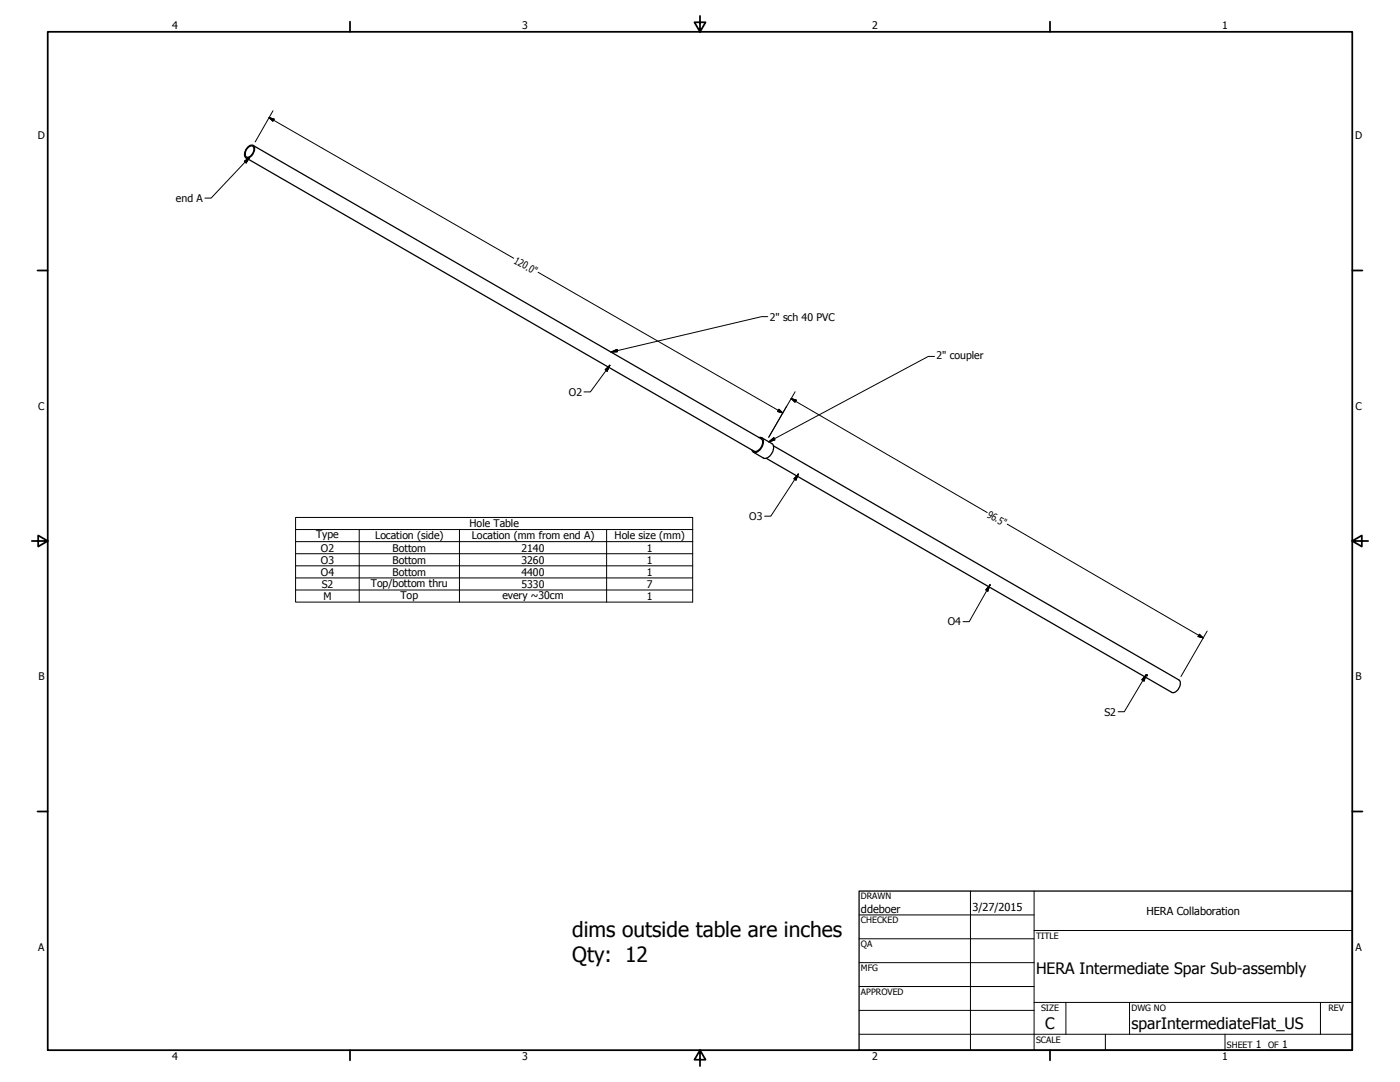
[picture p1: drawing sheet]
<svg xmlns="http://www.w3.org/2000/svg" width="559mm" height="432mm" viewBox="0 0 559 432" stroke-linecap="round" stroke-linejoin="round" font-family="sans-serif">
<!-- layer: Visible (ANSI) -->
<g fill="none" stroke="#000" stroke-width=".51">
<path d="M98.8 59.1l.2-.2a1.3 1.3 0 0 1 1.8-.6 1.3 1.3 0 0 1 .5 1.8 2.73 2.73 0 0 1-3 2.5l-.4-1.3zM99.1 58.5a1.43 1.43 0 0 1 1.9-.5 1.43 1.43 0 0 1 .6 1.9 3.5 3.5 0 0 1-3.3 3.2 3 3 0 0 1 .8-4.6zM101 58l203 117.2M98.2 63l202.9 117.1M243.3 145.9h.1M303 174.6a1.65 1.65 0 0 1 1.7 .8 1.65 1.65 0 0 1-.2 1.9 3.3 3.3 0 0 1-4 3l-.4-.7M303.7 175a2.81 2.81 0 0 1-.7 4.4l-1.1 .7-1.1-.1M304 174.7l4.1 2.3a3.8 3.8 0 0 1-1.3 5.4l-1.7 .5-4.4-2.4M308.7 177.9l161.8 93.4a3.3 3.3 0 0 1-1.4 4.9l-1.2 .2-162.1-93.5M318.5 189.3h.1M395.1 233.5h.1M457.5 269.4h.3"/>
<path d="M457.5 269.4l.5 .2-.6 .1z"/>
</g>
<!-- layer: Border (ANSI) -->
<g fill="none" stroke="#000" stroke-width=".7">
<path d="M19 12.7h520.8v406.4h-520.8zM139.7 8.6v4.1M279.4 6.3v6.4l-2.2-3.8h4.4l-2.2 3.8M419.1 8.6v4.1M15 107.9h4M539.8 107.9h4M12.7 215.9h6.3l-3.8-2.2v4.4l3.8-2.2M539.8 215.9l3.8 2.2v-4.4l-3.8 2.2h6.3M15 323.8h4M539.8 323.8h4M139.7 419.1v4.1M279.4 419.1l2.2 3.8h-4.4l2.2-3.8v6.3"/>
<path d="M419.1 419.1v4.1"/>
</g>
<!-- layer: Title (ANSI) -->
<g fill="none" stroke="#000" stroke-width=".4">
<path d="M387.3 355.6v63.5M412.7 355.6v63.5M342.9 365.1h69.8M342.9 374.6h69.8M412.7 371.3h127.1M342.9 384.2h69.8M342.9 393.7h69.8M342.9 412.7h196.9M342.9 403.2h69.8M412.7 400h127.1M425.4 400v12.7M441.2 412.7v6.4"/>
<path d="M450.8 400v12.7M488.9 412.7v6.4M527 400v12.7"/>
</g>
<path d="M342.9 355.6h196.9v63.5h-196.9z" fill="none" stroke="#000" stroke-width=".51"/>
<!-- layer: Dimension (ANSI) -->
<path d="M107.4 46.9l2 .7-.5 .8zM107.4 46.9l97.6 56.2M109 44.2l-7.1 12.4M214.8 108.6l97.6 56.2M315.8 159.1l2 .6-.5 .8zM315.8 159.1l78.2 45.4M317.4 156.3l-10.6 18.2 7.2-12.4M310.9 163.3l1.5 1.5-2-.6zM402 209.2l78.3 45.4M478.7 253.1l1.6 1.5-2.1-.6zM481.8 251.8l-10.4 18.2" fill="none" stroke="#000" stroke-width=".4"/>
<path d="M107.4 46.9l2 .7zM107.4 46.9l2 .7-.5 .8zM315.8 159.1l2 .6zM315.8 159.1l2 .6-.5 .8zM310.4 164.2l2 .6zM310.9 163.3l1.5 1.5-2-.6zM478.2 254l2.1 .6zM478.7 253.1l1.6 1.5-2.1-.6z" fill="#000" stroke="#000" stroke-width=".4"/>
<!-- layer: Symbol (ANSI) -->
<g fill="none" stroke="#000" stroke-width=".4">
<path d="M97.5 64.3l2.1-1.4-1.4 2.1zM99.6 62.9l-15.3 16.2h-2.5M306.5 126.4h-2.5l-60.1 14.1M241.6 147.5l1.8-1.7-1.1 2.3zM243.4 145.8l-7.8 10.6h-2.5M243.9 140.5l2.4-1.1 .1 1zM373 142.2h-2.5l-63.6 34.1M306.9 176.3l2-1.6 .4 .9zM318.6 189.2l-.9 2.4-.8-.5zM318.6 189.2l-10.9 16.8h-2.5M118 211.3v-4.8h158.5v4.8M118 216.2h158.5"/>
<path d="M143.4 211.3v29M183.4 211.3v29M242.1 211.3v29M276.5 211.3h-158.5v4.9M276.5 211.3v29h-158.5v-24.1M118 221h158.5M118 225.8h158.5M118 230.6h158.5M118 235.5h158.5M395.1 233.5l-.8 2.4-.9-.5zM395.1 233.5l-8.3 14.6h-2.4M457.5 269.4l-.9 2.4-.9-.5z"/>
<path d="M457.5 269.4l-8.7 14.6h-2.5"/>
</g>
<g fill="#000" stroke="#000" stroke-width=".4">
<path d="M99.6 62.9l-1.4 2.1zM97.5 64.3l2.1-1.4-1.4 2.1zM243.9 140.5l2.4-1.1zM243.9 140.5l2.4-1.1 .1 1zM243.4 145.8l-1.1 2.3zM241.6 147.5l1.8-1.7-1.1 2.3zM306.9 176.3l2-1.6zM306.9 176.3l2-1.6 .4 .9zM318.6 189.2l-.9 2.4zM318.6 189.2l-.9 2.4-.8-.5zM395.1 233.5l-.8 2.4zM395.1 233.5l-.8 2.4-.9-.5z"/>
<path d="M457.5 269.4l-.9 2.4zM457.5 269.4l-.9 2.4-.9-.5z"/>
</g>
<g font-size="8.4">
<text x="228.3" y="374">dims outside table are inches</text>
<text x="228.3" y="384">Qty: 12</text>
</g>
<g font-size="6.3">
<text x="413.5" y="388.6">HERA Intermediate Spar Sub-assembly</text>
<text x="417.2" y="410.6">C</text>
<text x="451.6" y="410.7">sparIntermediateFlat_US</text>
</g>
<g font-size="4.4">
<text x="343.7" y="364.3">ddeboer</text>
<text x="388.1" y="363.7">3/27/2015</text>
<text x="457.6" y="365.1">HERA Collaboration</text>
</g>
<g font-size="4.2">
<text x="68.7" y="11.7">4</text>
<text x="208.4" y="11.7">3</text>
<text x="348.1" y="11.7">2</text>
<text x="487.8" y="11.7">1</text>
<text x="15.1" y="55.5">D</text>
<text x="540.9" y="55.5">D</text>
<text x="70.2" y="80.6">end A</text>
<text x="307.3" y="128">2&quot; sch 40 PVC</text>
<text x="373.8" y="143.4">2&quot; coupler</text>
<text x="227.1" y="157.9">O2</text>
<text x="15.2" y="163.4">C</text>
<text x="541" y="163.4">C</text>
<text x="299.1" y="207.5">O3</text>
<text x="126.2" y="214.9">Type</text>
<text x="149.7" y="214.9">Location (side)</text>
<text x="187.4" y="210.5">Hole Table</text>
<text x="188.3" y="214.9">Location (mm from end A)</text>
<text x="245.3" y="214.9">Hole size (mm)</text>
<text x="128.1" y="220.1">O2</text>
<text x="156.7" y="220.1">Bottom</text>
<text x="208.2" y="220.1">2140</text>
<text x="258.2" y="220.1">1</text>
<text x="128.1" y="224.9">O3</text>
<text x="156.7" y="224.9">Bottom</text>
<text x="208.2" y="224.9">3260</text>
<text x="258.2" y="224.9">1</text>
<text x="128.1" y="229.7">O4</text>
<text x="156.7" y="229.7">Bottom</text>
<text x="208.2" y="229.7">4400</text>
<text x="258.2" y="229.7">1</text>
<text x="128.4" y="234.6">S2</text>
<text x="129.1" y="239.4">M</text>
<text x="148" y="234.3">Top/bottom thru</text>
<text x="159.9" y="239">Top</text>
<text x="200.5" y="239">every ~30cm</text>
<text x="208.2" y="234.6">5330</text>
<text x="258.2" y="234.6">7</text>
<text x="258.2" y="239.4">1</text>
<text x="378.3" y="249.6">O4</text>
<text x="15.3" y="271.4">B</text>
<text x="541.1" y="271.4">B</text>
<text x="440.8" y="285.6">S2</text>
<text x="15.2" y="379.3">A</text>
<text x="541" y="379.3">A</text>
<text x="501.3" y="418.3">1</text>
<text x="511.8" y="418.3">1</text>
<text x="68.7" y="423.2">4</text>
<text x="208.4" y="423.2">3</text>
<text x="348.1" y="423.2">2</text>
<text x="487.8" y="423.2">1</text>
</g>
<g font-size="4.1">
<text x="204.9" y="104.8" transform="rotate(30 204.9 104.8)">120.0&quot;</text>
<text x="393.8" y="206.2" transform="rotate(30 393.8 206.2)">96.5&quot;</text>
</g>
<g font-size="3.5">
<text x="343.7" y="358.9">DRAWN</text>
<text x="343.7" y="368.5">CHECKED</text>
<text x="413.5" y="374.6">TITLE</text>
<text x="343.7" y="378">QA</text>
<text x="343.7" y="387.5">MFG</text>
<text x="343.7" y="397.1">APPROVED</text>
<text x="415.5" y="403.4">SIZE</text>
<text x="451.6" y="403.4">DWG NO</text>
<text x="530.3" y="403.4">REV</text>
<text x="413.5" y="416.1">SCALE</text>
<text x="489.7" y="418.3">SHEET</text>
<text x="506.2" y="418.3">OF</text>
</g>
</svg>
